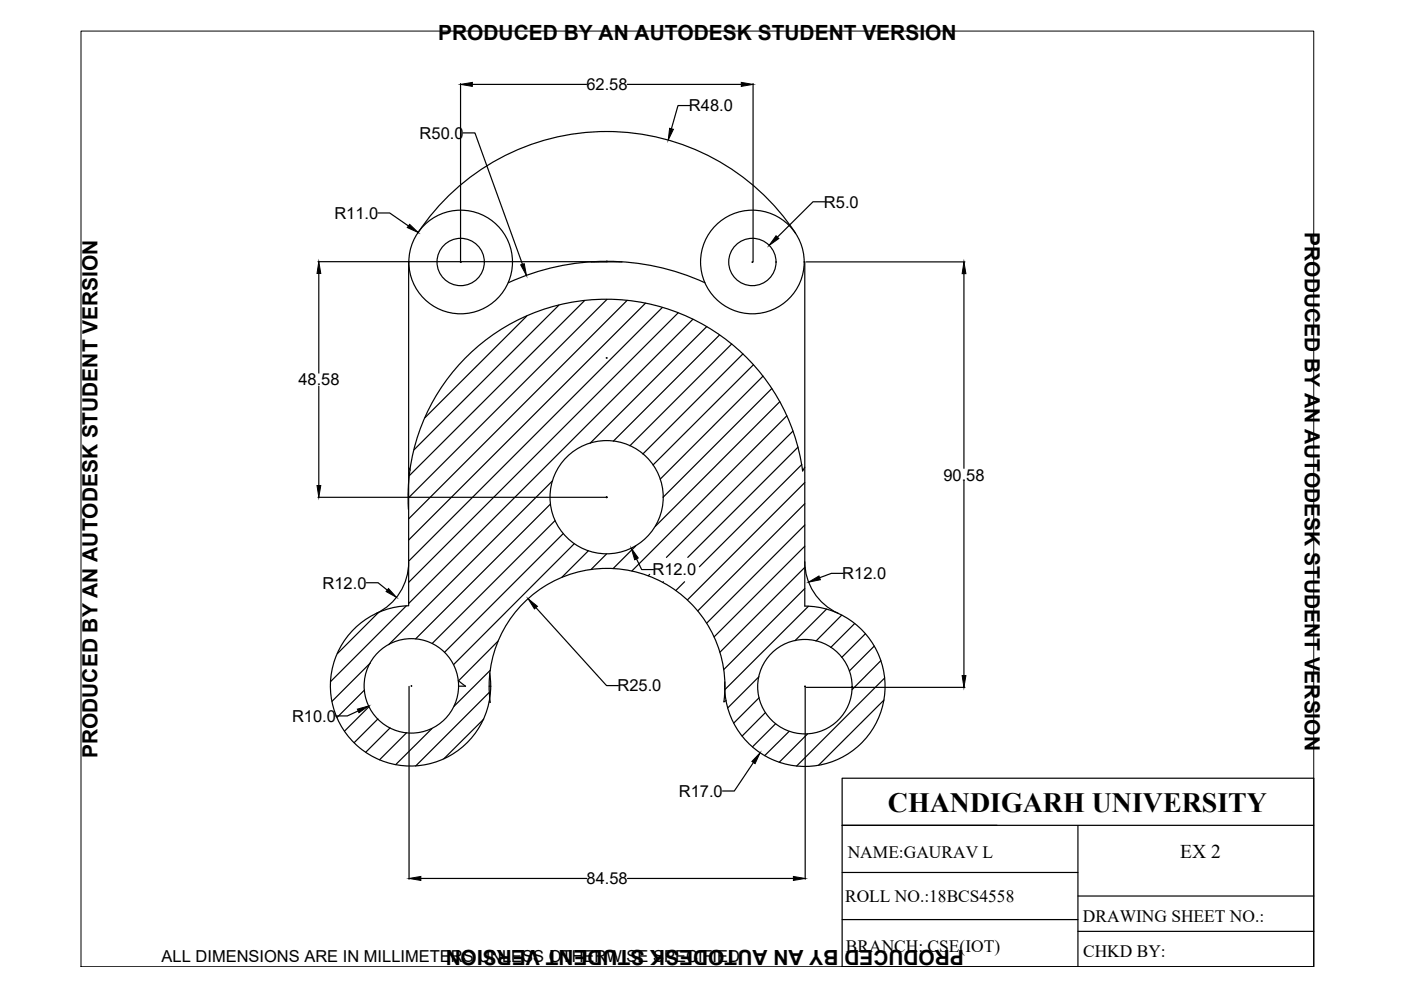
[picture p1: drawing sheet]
<svg xmlns="http://www.w3.org/2000/svg" width="297mm" height="210mm" viewBox="0 0 297 210" stroke-linecap="round" stroke-linejoin="round" font-family="sans-serif">
<!-- layer: thick continuous -->
<g fill="none" stroke="#000" stroke-width=".25">
<path d="M97.6 17.7v37.8M100.1 17.9h24.3M133 17.9h24.2M159.7 17.7v37.8M98.2 28.2h2.5l10.1 27.8M146.2 22.4h-2.5l-1.3 4.9M67.4 55.5h61.2M67.6 58v21.1M80.1 45.2h2.5l4 2.7M86.6 55.5v72.9M86.6 55.5h.1M88.5 49.5a48 48 0 0 1 80.2 0"/>
<path d="M97.6 55.6h.2M97.7 55.5v.2M125.3 55.5h6.6M128.7 55.3v.2M149.4 59.9a50 50 0 0 0-41.6 0M159.4 55.6h.2M159.5 55.5v.2M170.5 55.5h.1M170.6 55.5v73a17 17 0 0 1 17 17.3 17 17 0 0 1-17.6 16.7 17 17 0 0 1-16.3-17.9M171 55.5h33.6M174.9 42.8h-2.5l-7.6 7.5M204.4 58v41.3"/>
<path d="M111.7 67l-21.6 21.5M118.5 64.7l-30.7 30.7M123.9 63.7l-37.1 37.1M128.5 75.9h.2M128.6 75.8v.2M128.7 63.5l-42.1 42M133 63.7l-46.4 46.3M136.8 64.3l-50.2 50.2M140.4 65.2l-53.8 53.8M143.8 66.3l-57.2 57.2M146.9 67.7l-60.3 60.3M149.8 69.2l-24.7 24.8"/>
<path d="M152.6 71l-22.6 22.5M155.1 72.9l-21.6 21.6M157.5 75l-21.2 21.3M159.8 77.3l-21.3 21.3M161.8 79.7l-21.8 21.9M67.6 81.9v21M86.7 99.2l.3 .5M163.6 82.4l-23 23M165.3 85.2l-26.4 26.4M166.8 88.2l-32.8 32.9M168.1 91.4l-26.8 26.8M169.2 94.8l-23.4 23.4"/>
<path d="M170 98.5l-21.7 21.7M170.6 99l-.4 .8a42 42 0 0 0-45.7-36.2 42 42 0 0 0-37.9 44.4M67.4 105.4h61.3M86.6 119.2a12 12 0 0 1-6.8 10.9M116.7 106.9l-28.6 28.6M117.1 102l-34.7 34.7M117.7 110.4l-26.1 26M119.4 113.1l-25.1 25.2M121.7 115.3l-25.5 25.6M124.7 116.8l-5.6 5.6M128.6 117.5l-3.3 3.3M128.6 105.3v.2"/>
<path d="M134.8 115.8l-4.8 4.8M134.9 118.5l1.1 2.3h2.5M170.6 102.3l-24.9 24.9M170.6 106.8l-22.7 22.7M170.6 111.3l-20.8 20.8M170.6 115.8l-19.2 19.2M170.6 119.1a12 12 0 0 0 7.1 10.9M204.4 102v41.2M77.7 123.6h2.5l1.9 1.5M80.2 129.9l-8.7 8.7M86.1 128.5l-16 16M86.6 128.4a17 17 0 0 0-16.5 18.2 17 17 0 0 0 18.9 15.7 17 17 0 0 0 14.8-19.6"/>
<path d="M105.6 135.9l-8.4 8.4M113.6 128.8l15 16.6h2.5M137.7 121.8l-.3 .3M140.7 123.3l-.2 .2M145.1 123.3l-1.8 1.9M170.6 120.3l-18 18M170.6 124.8l-17.2 17.2M171.4 128.6l-17.7 17.6M175.2 129.1l-6.6 6.7M178.5 130.4l-5.5 5.5M178.8 121.6h-2.5l-2.5 .9M181.2 132.2l-5.1 5.1"/>
<path d="M183.5 134.4l-5 5M185.4 137l-5.3 5.3M75.9 150.7l-2.3 1.1h-2.5M77.3 146.3l-5.9 5.8M78.3 149.8l-5.2 5.2M78.5 140.6l-8.1 8.1M80.1 152.4l-5 5.1M82.7 154.3l-5.2 5.2M86.2 155.4l-5.7 5.7M86.7 145.5v40.9M87.2 145.4h.1M87.2 145.4v.1"/>
<path d="M91.6 154.5l-7.7 7.6M97.2 144.3l1.5 1.2h-1.4M102.6 152.5l-8.5 8.4M103.7 145.5h.4M103.7 148.8l.2 .1M103.7 146.8l-15.6 15.6M104 142.1l-7.7 7.7M153.7 145.5h.1M153.9 148.5l-.4 .3a25 25 0 0 0-24.9-28.3 25 25 0 0 0-24.7 28.4M160.9 143.5l-6.6 6.6M160.9 147.9l-5.3 5.4M162.3 151.1l-5 5"/>
<path d="M164.5 153.4l-5 5M167.3 155.1l-5.2 5.1M170.6 145.5h.2M170.7 145.4v.2M170.7 145.5v40.9M171 145.7h33.6M171.2 155.6l-6 6M186.8 140.1l-6.1 6.1M187.4 148.4l-13.8 13.8M187.6 143.7l-18.7 18.7M159.8 161.7l-4.1 6h-2.5M89.2 186.3h35.2"/>
<path d="M133 186.3h35.2"/>
<circle cx="97.7" cy="55.5" r="11"/>
<circle cx="97.7" cy="55.5" r="5"/>
<circle cx="159.5" cy="55.5" r="11"/>
<circle cx="159.5" cy="55.5" r="5"/>
<circle cx="128.6" cy="105.4" r="12"/>
<circle cx="87.2" cy="145.4" r="10"/>
<circle cx="170.7" cy="145.6" r="10"/>
</g>
<g fill="#000" stroke="#000" stroke-width=".21">
<path d="M97.6 17.9l2.5-.4v.8zM157.2 17.5l2.5 .4-2.5 .4zM142 27.2l.8 .2-1.1 2.3zM67.6 55.5l.4 2.5h-.8zM86.9 47.6l1.8 1.7-2.4-1.1zM110.4 56.2l.8-.3 .4 2.5zM164.5 50l.6 .6-2 1.5zM204.4 55.5l.4 2.5h-.8zM67.2 102.9h.8l-.4 2.5zM133.8 116.2l1.5 2.1-.7 .4zM82.4 124.8l1.7 1.8-2.2-1.2zM112 126.9l1.9 1.7-.6 .5z"/>
<path d="M171.4 123.4l2.2-1.3 .3 .8zM75.8 150.4l2.4-.7-2.1 1.4zM204 143.2h.8l-.4 2.5zM161.1 159.6l-1 2.3-.7-.5zM86.7 186.3l2.5-.5v.9zM168.2 185.8l2.5 .5-2.5 .4z"/>
</g>
<path d="M17.2 6.6h261.3v198.4h-261.3z" fill="none" stroke="#000" stroke-width=".21"/>
<!-- layer: 0 -->
<path d="M178.5 165h100v40h-100zM178.5 175h100M228.5 175v30M178.5 195h50M178.5 185h50M228.5 190h50M228.5 197.5h50" fill="none" stroke="#000" stroke-width=".25"/>
<text font-size="5.9" x="188.2" y="172.2">CHANDIGARH UNIVERSITY</text>
<g font-size="4.4">
<text x="92.9" y="8.5">PRODUCED BY AN AUTODESK STUDENT VERSION</text>
<text x="276.6" y="49.3" transform="rotate(90 276.6 49.3)">PRODUCED BY AN AUTODESK STUDENT VERSION</text>
<text x="20.6" y="160.7" transform="rotate(-90 20.6 160.7)">PRODUCED BY AN AUTODESK STUDENT VERSION</text>
<text x="204.4" y="201.5" transform="rotate(180 204.4 201.5)">PRODUCED BY AN AUTODESK STUDENT VERSION</text>
</g>
<text font-size="4.1" x="250.2" y="182">EX 2</text>
<g font-size="3.7">
<text x="179.7" y="182">NAME:GAURAV L</text>
<text x="179.2" y="191.2">ROLL NO.:18BCS4558</text>
<text x="229.6" y="195.4">DRAWING SHEET NO.:</text>
<text x="179.4" y="201.9">BRANCH: CSE(IOT)</text>
<text x="229.6" y="202.8">CHKD BY:</text>
</g>
<g font-size="3.5">
<text x="124.3" y="19.1">62.58</text>
<text x="146.1" y="23.6">R48.0</text>
<text x="89" y="29.4">R50.0</text>
<text x="70.9" y="46.4">R11.0</text>
<text x="174.7" y="44">R5.0</text>
<text x="63.3" y="81.7">48.58</text>
<text x="200" y="101.9">90.58</text>
<text x="68.4" y="124.8">R12.0</text>
<text x="138.3" y="122">R12.0</text>
<text x="178.6" y="122.8">R12.0</text>
<text x="130.9" y="146.6">R25.0</text>
<text x="61.9" y="153">R10.0</text>
<text x="143.9" y="168.9">R17.0</text>
<text x="124.4" y="187.5">84.58</text>
<text x="34.3" y="203.9">ALL DIMENSIONS ARE IN MILLIMETERS UNLESS OTHERWISE SPECIFIED</text>
</g>
</svg>
